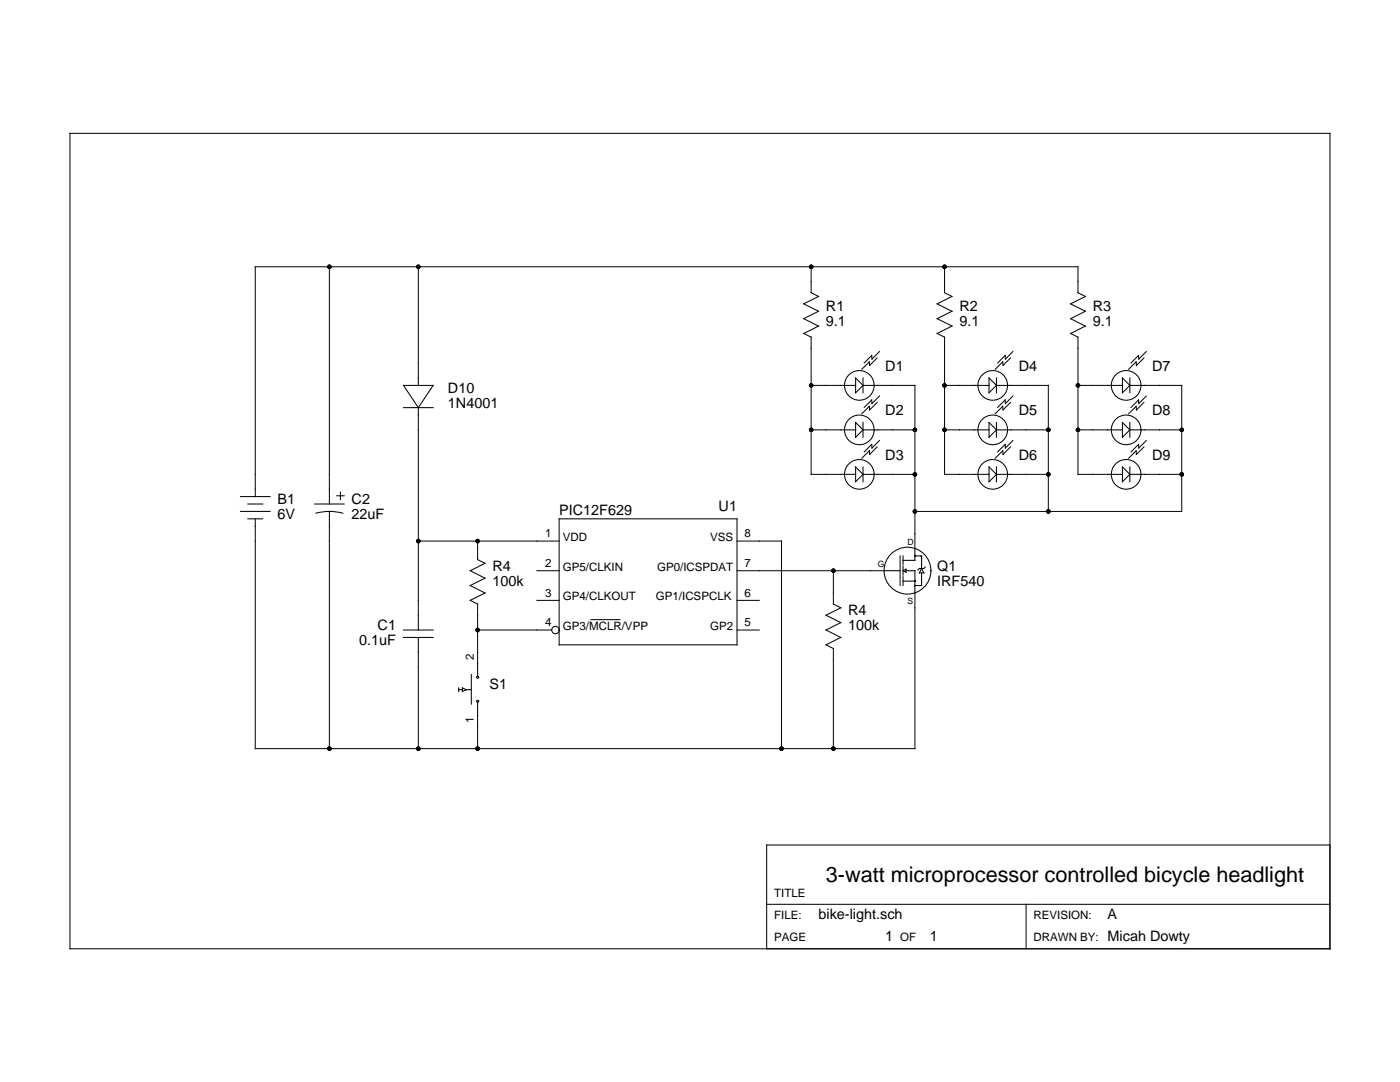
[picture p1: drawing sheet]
<svg xmlns="http://www.w3.org/2000/svg" width="279mm" height="216mm" viewBox="0 0 279 216" stroke-linecap="round" stroke-linejoin="round" font-family="sans-serif">
<g fill="none" stroke="#000" stroke-width=".2">
<path d="M65.7 53.2v44.4M83.5 53.2v22.2M161.9 53.2v5.2M188.5 53.2v5.2M215.1 58.4v-5.2h-164.2v44.4M161.9 76.9h5.9M161.9 67.3v27.4h5.9M175.2 76.9h7.4v32.5M188.5 76.9h5.9M188.5 67.3v27.4h5.9M201.8 76.9h7.4v25.1M215.1 76.9h5.9"/>
<path d="M215.1 67.3v27.4h5.9M228.4 76.9h7.4v25.1h-53.2M83.5 82.8v40M161.9 85.8h5.9M175.2 85.8h7.4M175.2 94.7h7.4M188.5 85.8h5.9M201.8 85.8h7.4M201.8 94.7h7.4M215.1 85.8h5.9M228.4 85.8h7.4M228.4 94.7h7.4"/>
<path d="M50.9 105v44.4h131.7v-31.1M65.7 105v44.4M83.5 108h28.1M95.3 108v3.7M107.2 113.9h4.4M107.2 119.8h4.4M147.1 113.9h29.3M147.1 108h8.9v41.4M147.1 119.8h4.4M166.3 113.9v6.6M83.5 130.2v19.2M95.3 125.7h14.8"/>
<path d="M95.3 120.5v11.9M147.1 125.7h4.4M166.3 129.4v20M95.3 142.7v6.7"/>
</g>
<g fill="none" stroke="#000" stroke-width=".21">
<path d="M14 26.6h251.4v162.7h-251.4zM161.9 58.4l1.5 .8-3 1.4 3 1.5-3 1.5 3 1.5-3 1.4 1.5 .8M188.5 58.4l1.5 .8-3 1.4 3 1.5-3 1.5 3 1.5-3 1.4 1.5 .8M215.1 58.4l1.5 .8-2.9 1.4 2.9 1.5-2.9 1.5 2.9 1.5-2.9 1.4 1.4 .8M80.5 76.9h5.9l-2.9 4.4zM83.5 75.4v1.5M167.8 76.9h3M170.8 75.4l1.4 1.5-1.4 1.5zM172.2 75.4v3M172.2 76.9h3M175 71.4l-1.4 1.5-.1-.7-1.5 1.5M175.5 70.1l-1.5 1.6v-.8l-1.5 1.5"/>
<path d="M175.5 79l-1.5 1.5v-.7l-1.5 1.5M194.4 76.9h3M197.4 75.4l1.5 1.5-1.5 1.5zM198.9 76.9h2.9M198.9 75.4v3M201.7 71.4l-1.5 1.5-.1-.7-1.5 1.5M202.1 70.1l-1.4 1.6-.1-.8-1.5 1.5M202.1 79l-1.4 1.5-.1-.7-1.5 1.5M221 76.9h3M224 75.4l1.5 1.5-1.5 1.5zM225.5 76.9h2.9M225.5 75.4v3"/>
<path d="M228.3 71.4l-1.5 1.5-.1-.7-1.5 1.5M228.8 70.1l-1.5 1.6-.1-.8-1.5 1.5M228.8 79l-1.5 1.5-.1-.7-1.5 1.5M48 99.1h5.9M50.9 97.6v1.5M65.7 97.6v3M67.2 98.9h1.5M67.9 98.2v1.5M80.5 81.3h5.9M83.5 81.3v1.5M167.8 85.8h3M167.8 94.7h3"/>
<path d="M170.8 84.3l1.4 1.5-1.4 1.5zM170.8 93.2l1.4 1.5-1.4 1.4zM172.2 84.3v3M172.2 93.2v2.9M172.2 85.8h3M172.2 94.7h3M175 80.3l-1.4 1.5-.1-.7-1.5 1.5M175 89.2l-1.4 1.5-.1-.8-1.5 1.5M175.5 87.9l-1.5 1.5v-.7l-1.5 1.5M194.4 85.8h3M194.4 94.7h3M197.4 84.3l1.5 1.5-1.5 1.5z"/>
<path d="M197.4 93.2l1.5 1.5-1.5 1.4zM198.9 85.8h2.9M198.9 94.7h2.9M198.9 84.3v3M198.9 93.2v2.9M201.7 80.3l-1.5 1.5-.1-.7-1.5 1.5M201.7 89.2l-1.5 1.5-.1-.8-1.5 1.5M202.1 87.9l-1.4 1.5-.1-.7-1.5 1.5M221 85.8h3M221 94.7h3M224 84.3l1.5 1.5-1.5 1.5zM224 93.2l1.5 1.5-1.5 1.4z"/>
<path d="M225.5 85.8h2.9M225.5 94.7h2.9M225.5 84.3v3M225.5 93.2v2.9M228.3 80.3l-1.5 1.5-.1-.7-1.5 1.5M228.3 89.2l-1.5 1.5-.1-.8-1.5 1.5M228.8 87.9l-1.5 1.5-.1-.7-1.5 1.5M48 102h5.9M49.5 103.5h2.9M49.5 100.6h2.9M50.9 103.5v1.5M62.8 100.6h5.9"/>
<path d="M63.1 102.4a10.4 10.4 0 0 1 5.3 0M65.7 102v3M95.3 111.7l1.5 .7-3 1.5 3 1.5-3 1.4 3 1.5-3 1.5 1.5 .7M111.6 103.5h35.5v25.2h-35.5zM176.4 113.9h3.2M179.6 110.9v5.9M180.2 110.9v1.8M180.2 113v1.8M180.2 115.1v1.7M180.2 116h2.4M180.2 113.9l.6-.3v.6zM180.8 113.9h1.8v4.4"/>
<path d="M182.6 109.4v2.4h-2.4M182.6 110.9h1.3v2.5M183.9 114.3v2.5h-1.3M183.9 113.4l.5 .9h-.9zM184.7 113.1l-.3 .3h-.9l-.3 .3M80.5 127.2h5.9M80.5 125.7h5.9M83.5 122.8v2.9M83.5 127.2v3M91.5 137.3v.7M91.5 137.6h.8M92.3 137.3l.7 .3-.7 .4z"/>
<path d="M93 137.6h1M94.1 134.6v5.9M95.3 132.4v2.6M117.9 123.6h5.8M166.3 120.5l1.5 .8-3 1.5 3 1.4-3 1.5 3 1.5-3 1.5 1.5 .7M95.3 140.1v2.6M265.4 168.6h-112.4v20.7M153 180.4h112.4M204.8 180.4v8.9"/>
<circle cx="171.5" cy="76.9" r="2.96"/>
<circle cx="198.1" cy="76.9" r="2.96"/>
<circle cx="224.7" cy="76.9" r="2.96"/>
<circle cx="171.5" cy="94.7" r="2.96"/>
<circle cx="171.5" cy="85.8" r="2.96"/>
<circle cx="198.1" cy="94.7" r="2.96"/>
<circle cx="198.1" cy="85.8" r="2.96"/>
<circle cx="224.7" cy="94.7" r="2.96"/>
<circle cx="224.7" cy="85.8" r="2.96"/>
<circle cx="181.1" cy="113.9" r="4.7"/>
<circle cx="182.6" cy="116" r=".07"/>
<circle cx="182.6" cy="110.9" r=".07"/>
<circle cx="182.6" cy="116.8" r=".07"/>
<circle cx="95.3" cy="139.9" r=".21"/>
<circle cx="95.3" cy="135.2" r=".21"/>
<circle cx="110.8" cy="125.7" r=".74"/>
</g>
<g fill="#000">
<circle cx="65.7" cy="53.2" r=".44"/>
<circle cx="83.5" cy="53.2" r=".44"/>
<circle cx="161.9" cy="53.2" r=".44"/>
<circle cx="188.5" cy="53.2" r=".44"/>
<circle cx="161.9" cy="76.9" r=".44"/>
<circle cx="188.5" cy="76.9" r=".44"/>
<circle cx="215.1" cy="76.9" r=".44"/>
<circle cx="161.9" cy="85.8" r=".44"/>
<circle cx="182.6" cy="85.8" r=".44"/>
<circle cx="182.6" cy="94.7" r=".44"/>
<circle cx="188.5" cy="85.8" r=".44"/>
<circle cx="209.2" cy="85.8" r=".44"/>
<circle cx="209.2" cy="94.7" r=".44"/>
<circle cx="215.1" cy="85.8" r=".44"/>
<circle cx="235.8" cy="85.8" r=".44"/>
<circle cx="235.8" cy="94.7" r=".44"/>
<circle cx="83.5" cy="108" r=".44"/>
<circle cx="95.3" cy="108" r=".44"/>
<circle cx="166.3" cy="113.9" r=".44"/>
<circle cx="182.6" cy="116" r=".07"/>
<circle cx="182.6" cy="110.9" r=".07"/>
<circle cx="182.6" cy="116.8" r=".07"/>
<circle cx="182.6" cy="102" r=".44"/>
<circle cx="209.2" cy="102" r=".44"/>
<circle cx="95.3" cy="125.7" r=".44"/>
<circle cx="65.7" cy="149.4" r=".44"/>
<circle cx="83.5" cy="149.4" r=".44"/>
<circle cx="95.3" cy="149.4" r=".44"/>
<circle cx="156" cy="149.4" r=".44"/>
<circle cx="166.3" cy="149.4" r=".44"/>
</g>
<text font-size="4.3" x="164.8" y="176">3-watt microprocessor controlled bicycle headlight</text>
<g font-size="2.9">
<text x="164.8" y="62.1">R1</text>
<text x="164.8" y="65.1">9.1</text>
<text x="191.5" y="62.1">R2</text>
<text x="191.5" y="65.1">9.1</text>
<text x="218.1" y="62.1">R3</text>
<text x="218.1" y="65.1">9.1</text>
<text x="176.7" y="73.9">D1</text>
<text x="203.3" y="73.9">D4</text>
<text x="229.9" y="73.9">D7</text>
<text x="89.4" y="78.4">D10</text>
<text x="89.4" y="81.3">1N4001</text>
<text x="176.7" y="82.8">D2</text>
<text x="203.3" y="82.8">D5</text>
<text x="229.9" y="82.8">D8</text>
<text x="176.7" y="91.7">D3</text>
<text x="203.3" y="91.7">D6</text>
<text x="229.9" y="91.7">D9</text>
<text x="55.4" y="100.6">B1</text>
<text x="70.2" y="100.6">C2</text>
<text x="55.4" y="103.5">6V</text>
<text x="70.2" y="103.5">22uF</text>
<text x="111.6" y="102.8">PIC12F629</text>
<text x="143.4" y="102">U1</text>
<text x="98.3" y="113.9">R4</text>
<text x="187" y="113.9">Q1</text>
<text x="98.3" y="116.8">100k</text>
<text x="187" y="116.8">IRF540</text>
<text x="75.4" y="125.7">C1</text>
<text x="169.3" y="122.8">R4</text>
<text x="169.3" y="125.7">100k</text>
<text x="71.7" y="128.7">0.1uF</text>
<text x="97.7" y="137.5">S1</text>
<text x="163.4" y="183.4">bike-light.sch</text>
<text x="221" y="183.4">A</text>
<text x="176.7" y="187.8">1</text>
<text x="185.5" y="187.8">1</text>
<text x="221" y="187.8">Micah Dowty</text>
</g>
<g font-size="2.3">
<text x="108.8" y="107.2">1</text>
<text x="112.3" y="108">VDD</text>
<text x="141.7" y="108">VSS</text>
<text x="148.6" y="107.2">8</text>
<text x="108.8" y="113.1">2</text>
<text x="112.3" y="113.9">GP5/CLKIN</text>
<text x="131.1" y="113.9">GP0/ICSPDAT</text>
<text x="148.6" y="113.1">7</text>
<text x="108.8" y="119.1">3</text>
<text x="112.3" y="119.8">GP4/CLKOUT</text>
<text x="130.9" y="119.8">GP1/ICSPCLK</text>
<text x="148.6" y="119.1">6</text>
<text x="108.8" y="125">4</text>
<text x="112.3" y="125.7">GP3/MCLR/VPP</text>
<text x="141.7" y="125.7">GP2</text>
<text x="148.6" y="125">5</text>
<text x="94.6" y="131.6" transform="rotate(-90 94.6 131.6)">2</text>
<text x="94.6" y="144.2" transform="rotate(-90 94.6 144.2)">1</text>
<text x="154.5" y="179">TITLE</text>
<text x="154.5" y="183.4">FILE:</text>
<text x="206.3" y="183.4">REVISION:</text>
<text x="154.5" y="187.8">PAGE</text>
<text x="179.6" y="187.8">OF</text>
<text x="206.3" y="187.8">DRAWN BY:</text>
</g>
<g font-size="1.7">
<text x="175.2" y="113.1">G</text>
<text x="181.1" y="108.7">D</text>
<text x="181.1" y="120.5">S</text>
</g>
</svg>
